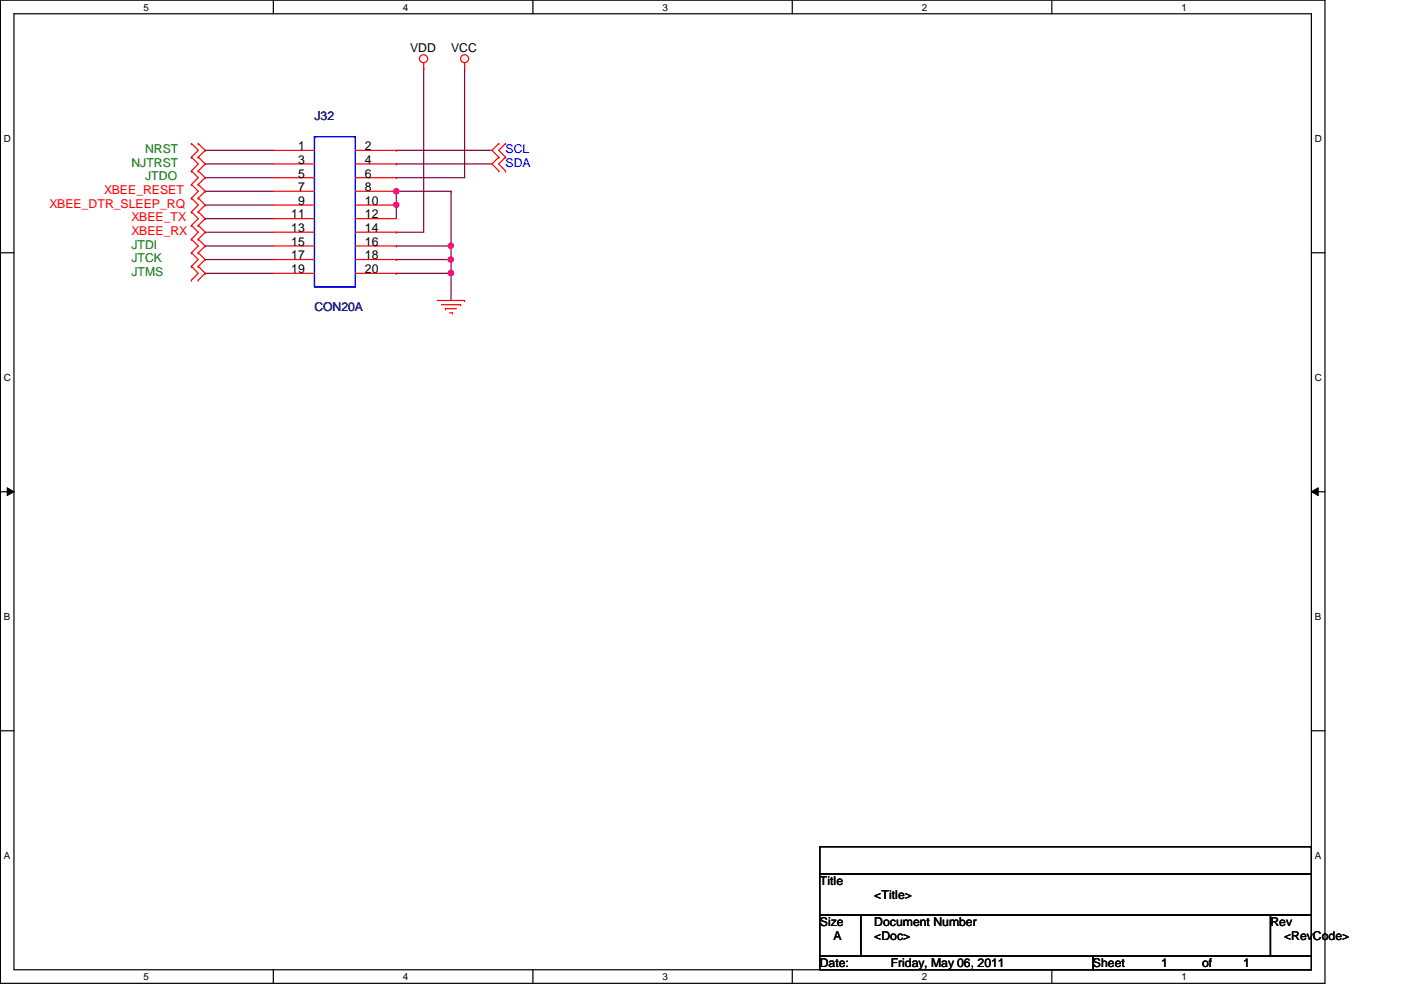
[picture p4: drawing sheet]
<svg xmlns="http://www.w3.org/2000/svg" width="297mm" height="210mm" viewBox="0 0 297 210" stroke-linecap="round" stroke-linejoin="round" font-family="sans-serif">
<g fill="none" stroke="#000" stroke-width=".25">
<path d="M.1 0h280.8v208.5h-280.8zM3 2.9h275v202.7h-275zM58 0v2.9M113 0v2.9M168 0v2.9M223 0v2.9M.1 53.6h2.9M278 53.6h2.9M.1 104.3h2.9M278 104.3h2.9M.1 154.9h2.9M278 154.9h2.9"/>
<path d="M58 205.6v2.9M113 205.6v2.9M168 205.6v2.9M223 205.6v2.9"/>
</g>
<path d="M1.5 103.4l1.5 .9-1.5 .8zM278 104.3l1.5-.9v1.7z" fill="#000"/>
<path d="M1.5 103.4l1.5 .9-1.5 .8zM278 104.3l1.5-.9v1.7z" fill="none" stroke="#000" stroke-width=".21"/>
<path d="M98.5 14.5h.1M98.5 14.5v23.2h-14.5M84 37.7h.1M43.5 55h.1M43.5 58h.1M43.5 55h14.5M43.5 58h14.5M95.6 58h.1M95.6 58v5.7" fill="none" stroke="#800040" stroke-width=".25"/>
<circle cx="95.6" cy="57.9" r=".56" fill="#f0f"/>
<circle cx="95.6" cy="57.9" r=".56" fill="none" stroke="#f0f" stroke-width=".25"/>
<path d="M84 40.6h.1M84 40.6h11.6M84 40.6v2.9" fill="none" stroke="#800040" stroke-width=".25"/>
<circle cx="84" cy="40.6" r=".56" fill="#f0f"/>
<circle cx="84" cy="40.6" r=".56" fill="none" stroke="#f0f" stroke-width=".25"/>
<path d="M84 43.5h.1M84 43.5v2.9" fill="none" stroke="#800040" stroke-width=".25"/>
<circle cx="84" cy="43.4" r=".56" fill="#f0f"/>
<circle cx="84" cy="43.4" r=".56" fill="none" stroke="#f0f" stroke-width=".25"/>
<g fill="none" stroke="#800040" stroke-width=".25">
<path d="M89.8 14.5h.1M89.8 14.5v34.7h-5.8M43.5 31.9h.1M43.5 34.8h.1M43.5 37.7h.1M43.5 31.9h14.5M43.5 34.8h14.5M43.5 37.7h14.5M84 31.9h.1M84 34.8h.1M84 31.9h20.3M84 34.8h20.3"/>
<path d="M43.5 40.6h.1M43.5 40.6h14.5M84 49.2h.1M84 52.2h.1M84 55h.1M84 52.2h11.6M95.6 40.6h.1M95.6 52.2h.1M95.6 40.6v14.4h-11.6"/>
</g>
<circle cx="95.6" cy="52.1" r=".56" fill="#f0f"/>
<circle cx="95.6" cy="52.1" r=".56" fill="none" stroke="#f0f" stroke-width=".25"/>
<path d="M43.5 43.5h.1M43.5 46.4h.1M43.5 49.2h.1M43.5 52.2h.1M43.5 43.5h14.5M43.5 46.4h14.5M43.5 49.2h14.5M43.5 52.2h14.5M84 58h.1M95.6 55h.1M95.6 55v3h-11.6" fill="none" stroke="#800040" stroke-width=".25"/>
<circle cx="95.6" cy="55" r=".56" fill="#f0f"/>
<circle cx="95.6" cy="55" r=".56" fill="none" stroke="#f0f" stroke-width=".25"/>
<g fill="none" stroke="#f00" stroke-width=".25">
<path d="M89.8 14.5h.1M89.8 13.3v1.2M98.5 14.5h.1M98.5 13.3v1.2M40.6 30.4h.1M40.6 33.3h.1M40.6 36.2h.1M40.6 39.1h.1M40.6 30.4l1.4 1.5-1.4 1.4M40.6 33.3l1.4 1.5-1.4 1.4M40.6 36.2l1.4 1.5-1.4 1.4M40.6 39.1l1.4 1.5-1.4 1.4"/>
<path d="M42 33.3h.1M42 30.4h.1M42 36.2h.1M42 39.1h.1M42 30.4l1.5 1.5-1.5 1.4M42 33.3l1.5 1.5-1.5 1.4M42 36.2l1.5 1.5-1.5 1.4M42 39.1l1.5 1.5-1.5 1.4M58 31.9h8.7M58 34.8h8.7M58 37.7h8.7M75.3 31.9h8.7"/>
<path d="M75.3 34.8h8.7M75.3 37.7h8.7M105.7 33.3h.1M105.7 36.2h.1M105.7 30.4h.1M105.7 33.3l-1.4 1.5 1.4 1.4M105.7 30.4l-1.4 1.5 1.4 1.4M107.2 36.2h.1M107.2 33.3h.1M107.2 30.4h.1M107.2 33.3l-1.5 1.5 1.5 1.4M107.2 30.4l-1.5 1.5 1.5 1.4"/>
<path d="M40.6 42h.1M40.6 44.9h.1M40.6 47.8h.1M40.6 50.7h.1M40.6 53.6h.1M40.6 56.5h.1M40.6 59.4h.1M40.6 42l1.4 1.5-1.4 1.4M40.6 44.9l1.4 1.5-1.4 1.4M40.6 47.8l1.4 1.4-1.4 1.5M40.6 50.7l1.4 1.5-1.4 1.4M40.6 56.5l1.4 1.5-1.4 1.4"/>
<path d="M40.6 53.6l1.4 1.4-1.4 1.5M42 42h.1M42 44.9h.1M42 47.8h.1M42 50.7h.1M42 53.6h.1M42 59.4h.1M42 56.5h.1M42 42l1.5 1.5-1.5 1.4M42 44.9l1.5 1.5-1.5 1.4M42 47.8l1.5 1.4-1.5 1.5M42 50.7l1.5 1.5-1.5 1.4"/>
<path d="M42 56.5l1.5 1.5-1.5 1.4M42 53.6l1.5 1.4-1.5 1.5M58 40.6h8.7M58 43.5h8.7M58 46.4h8.7M58 49.2h8.7M58 52.2h8.7M58 55h8.7M58 58h8.7M75.3 40.6h8.7M75.3 43.5h8.7M75.3 46.4h8.7"/>
<path d="M75.3 49.2h8.7M75.3 52.2h8.7M75.3 55h8.7M75.3 58h8.7M92.7 63.7h5.8M93.6 64.6h4.1M94.4 65.4h.1M94.4 65.4h2.4M95.3 66.3h.6M95.9 66.3h.1M97.7 64.6h.1M98.5 63.7h.1"/>
<circle cx="89.8" cy="12.5" r=".86"/>
<circle cx="98.5" cy="12.4" r=".85"/>
</g>
<path d="M173.8 179.5h104.2v5.8h-104.2zM173.8 185.3h104.2v8.7h-104.2zM173.8 194h8.7v8.7h-8.7zM182.5 194h86.9v8.7h-86.9zM269.4 194h8.6v8.7h-8.6zM173.8 202.7h57.9v2.9h-57.9zM231.7 202.7h46.3v2.9h-46.3z" fill="none" stroke="#000" stroke-width=".25"/>
<path d="M66.7 29h8.6v31.8h-8.6z" fill="none" stroke="#00f" stroke-width=".25"/>
<circle cx="95.6" cy="57.9" r=".56" fill="#f0f"/>
<circle cx="95.6" cy="57.9" r=".56" fill="none" stroke="#f0f" stroke-width=".25"/>
<circle cx="84" cy="40.6" r=".56" fill="#f0f"/>
<circle cx="84" cy="40.6" r=".56" fill="none" stroke="#f0f" stroke-width=".25"/>
<circle cx="84" cy="43.4" r=".56" fill="#f0f"/>
<circle cx="84" cy="43.4" r=".56" fill="none" stroke="#f0f" stroke-width=".25"/>
<circle cx="95.6" cy="52.1" r=".56" fill="#f0f"/>
<circle cx="95.6" cy="52.1" r=".56" fill="none" stroke="#f0f" stroke-width=".25"/>
<circle cx="95.6" cy="55" r=".56" fill="#f0f"/>
<circle cx="95.6" cy="55" r=".56" fill="none" stroke="#f0f" stroke-width=".25"/>
<g font-size="2.6">
<text x="86.9" y="11">VDD</text>
<text x="95.6" y="11">VCC</text>
<text x="63.2" y="31.8">1</text>
<text x="63.2" y="34.7">3</text>
<text x="77.4" y="31.8">2</text>
<text x="77.4" y="34.7">4</text>
<text x="63.2" y="37.6">5</text>
<text x="63.2" y="40.5">7</text>
<text x="77.4" y="37.6">6</text>
<text x="77.4" y="40.5">8</text>
<text x="61.8" y="46.3">11</text>
<text x="63.2" y="43.4">9</text>
<text x="77.4" y="43.4">10</text>
<text x="77.4" y="46.3">12</text>
<text x="61.8" y="49.2">13</text>
<text x="61.8" y="52.1">15</text>
<text x="77.4" y="49.2">14</text>
<text x="77.4" y="52.1">16</text>
<text x="61.8" y="55">17</text>
<text x="61.8" y="57.9">19</text>
<text x="77.4" y="55">18</text>
<text x="77.4" y="57.9">20</text>
<text x="173.8" y="187.7">Title</text>
<text x="185.4" y="190.6">&lt;Title&gt;</text>
<text x="173.8" y="196.3">Size</text>
<text x="185.4" y="196.3">Document Number</text>
<text x="269.4" y="196.3">Rev</text>
<text x="176.7" y="199.3">A</text>
<text x="185.4" y="199.3">&lt;Doc&gt;</text>
<text x="272.2" y="199.3">&lt;RevCode&gt;</text>
<text x="173.8" y="205.1">Date:</text>
<text x="188.8" y="205.1">Friday, May 06, 2011</text>
<text x="231.7" y="205.1">Sheet</text>
<text x="246.2" y="205.1">1</text>
<text x="254.9" y="205.1">of</text>
<text x="263.6" y="205.1">1</text>
</g>
<g font-size="2.6" fill="#000080">
<text x="66.7" y="25.5">J32</text>
<text x="66.7" y="66">CON20A</text>
</g>
<g font-size="2.6" fill="#008000">
<text x="27.9" y="35.3">NJTRST</text>
<text x="30.8" y="32.5">NRST</text>
<text x="30.8" y="38.3">JTDO</text>
<text x="27.9" y="52.7">JTDI</text>
<text x="27.9" y="58.5">JTMS</text>
<text x="27.9" y="55.6">JTCK</text>
</g>
<g font-size="2.6" fill="#00f">
<text x="107.2" y="35.3">SDA</text>
<text x="107.2" y="32.5">SCL</text>
</g>
<g font-size="2.6" fill="#f00">
<text x="22.1" y="41.1">XBEE_RESET</text>
<text x="10.5" y="44.1">XBEE_DTR_SLEEP_RQ</text>
<text x="27.9" y="46.9">XBEE_TX</text>
<text x="27.9" y="49.8">XBEE_RX</text>
</g>
<g font-size="2.1">
<text x="30.4" y="2.2">5</text>
<text x="85.4" y="2.2">4</text>
<text x="140.5" y="2.2">3</text>
<text x="195.4" y="2.2">2</text>
<text x="250.5" y="2.2">1</text>
<text x=".8" y="30.1">D</text>
<text x="278.8" y="30.1">D</text>
<text x=".8" y="80.8">C</text>
<text x="278.8" y="80.8">C</text>
<text x=".8" y="131.5">B</text>
<text x="278.8" y="131.5">B</text>
<text x=".8" y="182.2">A</text>
<text x="278.8" y="182.2">A</text>
<text x="30.4" y="207.8">5</text>
<text x="85.4" y="207.8">4</text>
<text x="140.5" y="207.8">3</text>
<text x="195.4" y="207.8">2</text>
<text x="250.5" y="207.8">1</text>
</g>
</svg>
